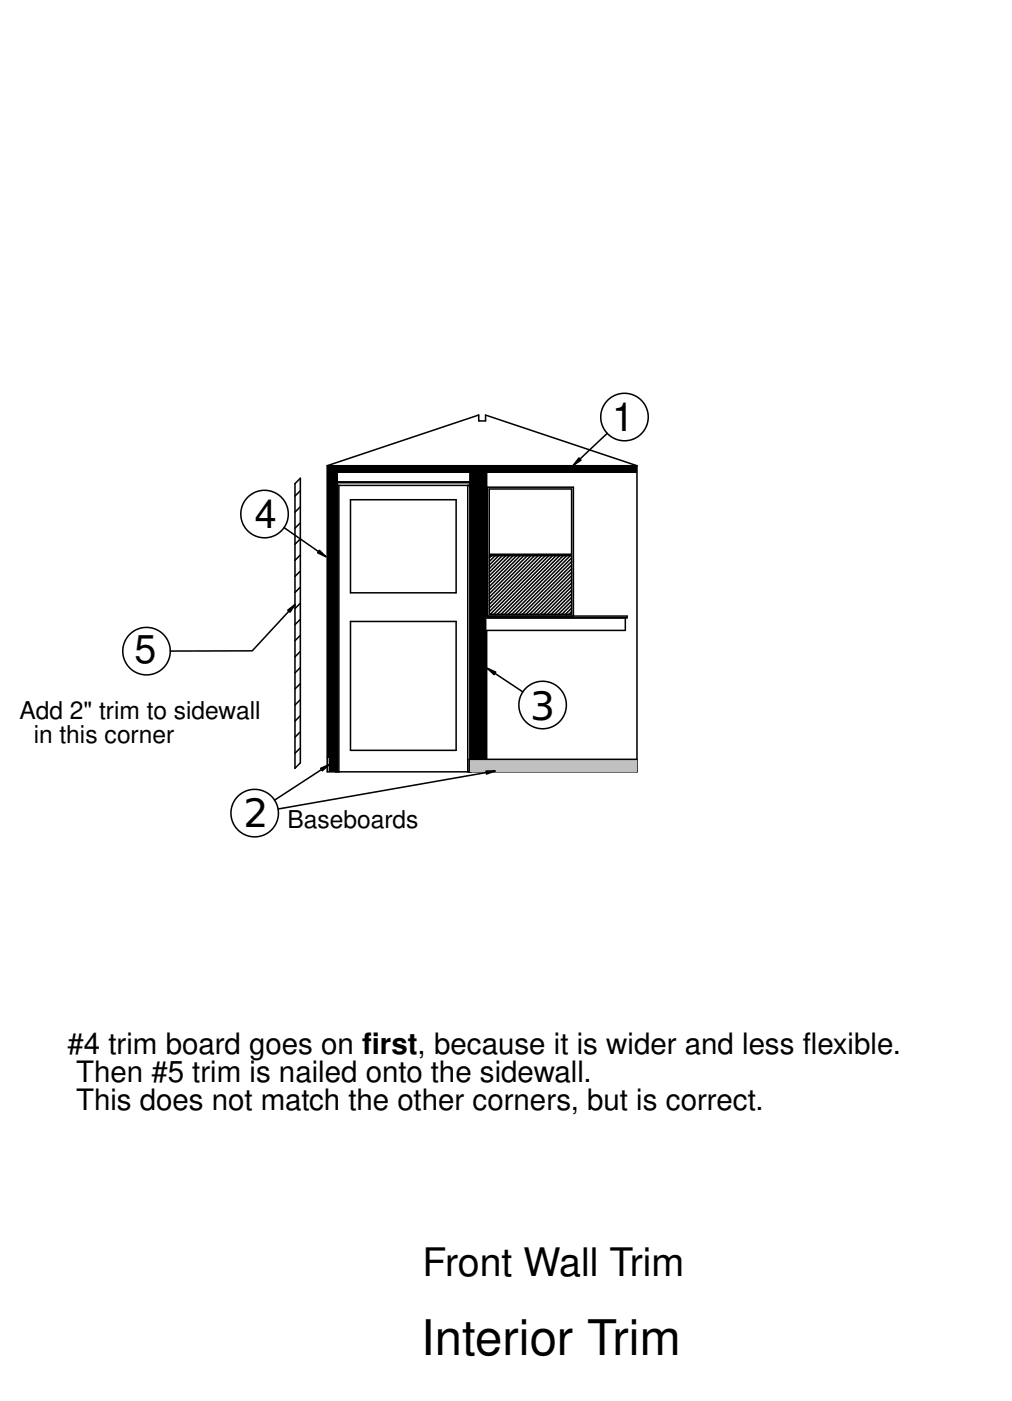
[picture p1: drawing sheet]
<svg xmlns="http://www.w3.org/2000/svg" width="165mm" height="229mm" viewBox="0 0 165 229" stroke-linecap="round" stroke-linejoin="round" font-family="sans-serif">
<g fill="none" stroke="#000" stroke-width=".25">
<path d="M53.4 76l24.7-8.3v1h1.1v-1l24.7 8.3M53.4 76v49.9h50.5v-49.9M53.4 76h50.5M54.8 79.2h22M55.3 79.2v46.7M76.3 79.2v46.7M99.1 70.7l-5.5 5.2M46.3 86.1l6.9 4.7M57.2 81.5h17.2v15.2h-17.2zM79.8 90.7h13.5v9.5h-13.5zM80.2 90.7l-.4 .3M80.8 90.7l-1 .9"/>
<path d="M81.4 90.7l-1.6 1.5M81.9 90.7l-2.1 2.1M82.5 90.7l-2.7 2.7M83.1 90.7l-3.3 3.3M83.7 90.7l-3.9 3.8M84.3 90.7l-4.5 4.4M84.9 90.7l-5.1 5M85.4 90.7l-5.6 5.6M86 90.7l-6.2 6.2M86.6 90.7l-6.8 6.8M87.2 90.7l-7.4 7.4M87.8 90.7l-8 7.9"/>
<path d="M88.4 90.7l-8.6 8.5M88.9 90.7l-9.1 9.1M89.5 90.7l-9.5 9.5M90.1 90.7l-9.5 9.5M90.7 90.7l-9.6 9.5M91.3 90.7l-9.6 9.5M91.9 90.7l-9.6 9.5M92.5 90.7l-9.6 9.5M93 90.7l-9.5 9.5M93.3 90.4v-10.6h-13.5v10.6h13.5M93.3 99.8l-.5 .4M93.3 99.2l-1.1 1"/>
<path d="M93.3 98.6l-1.6 1.6M93.3 98.1l-2.2 2.1M93.3 97.5l-2.8 2.7M93.3 96.9l-3.4 3.3M93.3 96.3l-4 3.9M93.3 95.7l-4.6 4.5M93.3 95.1l-5.1 5.1M93.3 94.5l-5.7 5.7M93.3 94l-6.3 6.2M93.3 93.4l-6.9 6.8M93.3 92.8l-7.5 7.4M93.3 92.2l-8.1 8"/>
<path d="M93.3 91.6l-8.7 8.6M93.3 91l-9.2 9.2M57.2 101.4h17.2v21h-17.2zM79.2 100.8h23.1v-.3h-23.1v2.4h22.8v-2.1M79.5 100.5v-21h14v21M79.5 109.1l5.8 3.8M53.7 124.8l-8.9 5.8M54.7 125.9v-47.3h22.2v47.3M54.8 125.9v-47.1h22v47.1"/>
<circle cx="101.9" cy="68" r="3.9"/>
<circle cx="43.2" cy="83.9" r="3.9"/>
<circle cx="23.9" cy="106.2" r="3.9"/>
<circle cx="88.5" cy="115" r="3.9"/>
<circle cx="41.6" cy="132.7" r="3.9"/>
</g>
<g fill="#000">
<path d="M94.4 74.7l.4 .4-1.2 .8zM52.1 89.8l1.1 1-1.4-.6zM79.5 109.1l1.4 .6-.3 .4zM52.3 125.4l1.4-.6-1.1 1z"/>
<path d="M53.4 76h50.5v1.2h-50.5z" fill-rule="evenodd"/>
<path d="M76.5 77.2h3v23.3h-.3v2.4h.3v23h-3z" fill-rule="evenodd"/>
<path d="M53.4 77.2h1.7v46.4h-1.7z" fill-rule="evenodd"/>
<path d="M53.7 123.6h1.4v2.3h-1.4z" fill-rule="evenodd"/>
</g>
<path d="M94.4 74.7l.4 .4-1.2 .8zM52.1 89.8l1.1 1-1.4-.6zM79.5 109.1l1.4 .6-.3 .4zM52.3 125.4l1.4-.6-1.1 1z" fill="#000" stroke="#000" stroke-width=".25"/>
<path d="M76.5 123.9h27.4v2h-27.4z" fill-rule="evenodd" fill="#c0c0c0"/>
<g fill="none" stroke="#000" stroke-width=".25">
<path d="M48.1 78.9l.9-.9v46.5l-.9 .9zM48.1 98.7l-6.9 7.5h-13.4M49 98.4l-.9 .9M49 95.8l-.9 .9M49 93.2l-.9 .9M49 90.6l-.9 .8M49 87.9l-.9 .9M49 85.3l-.9 .9M49 82.7l-.9 .9M49 80.1l-.9 .8M49 119.4l-.9 .9M49 116.8l-.9 .9"/>
<path d="M49 114.2l-.9 .8M49 111.5l-.9 .9M49 108.9l-.9 .9M49 106.3l-.9 .9M49 103.7l-.9 .8M49 101l-.9 .9M49 122l-.9 .9M53.4 123.6h1.7M53.7 123.6v2.3M80.8 125.8l-35.4 6.2M103.9 123.9h-27.4v2"/>
</g>
<path d="M47 99.6l1.1-.9-.8 1.2zM79.3 125.8h1.5l-1.4 .5z" fill="#000"/>
<path d="M47 99.6l1.1-.9-.8 1.2zM79.3 125.8h1.5l-1.4 .5z" fill="#000" stroke="#000" stroke-width=".25"/>
<text font-size="8" x="68.7" y="221.1">Interior Trim</text>
<g font-size="6.4">
<text x="99.8" y="70.3">1</text>
<text x="41.6" y="86.1">4</text>
<text x="22" y="108.2">5</text>
<text x="86.5" y="117.5">3</text>
<text x="39.7" y="135">2</text>
<text x="68.9" y="208.3">Front Wall Trim</text>
</g>
<g font-size="4.8">
<text x="11" y="172.1">#4 trim board goes on first, because it is wider and less flexible.</text>
<text x="12.4" y="176.6">Then #5 trim is nailed onto the sidewall.</text>
<text x="12.4" y="181.2">This does not match the other corners, but is correct.</text>
</g>
<g font-size="4">
<text x="3.2" y="117.4">Add 2&quot; trim to sidewall</text>
<text x="5.5" y="121.2">in this corner</text>
<text x="46.9" y="135">Baseboards</text>
</g>
</svg>
